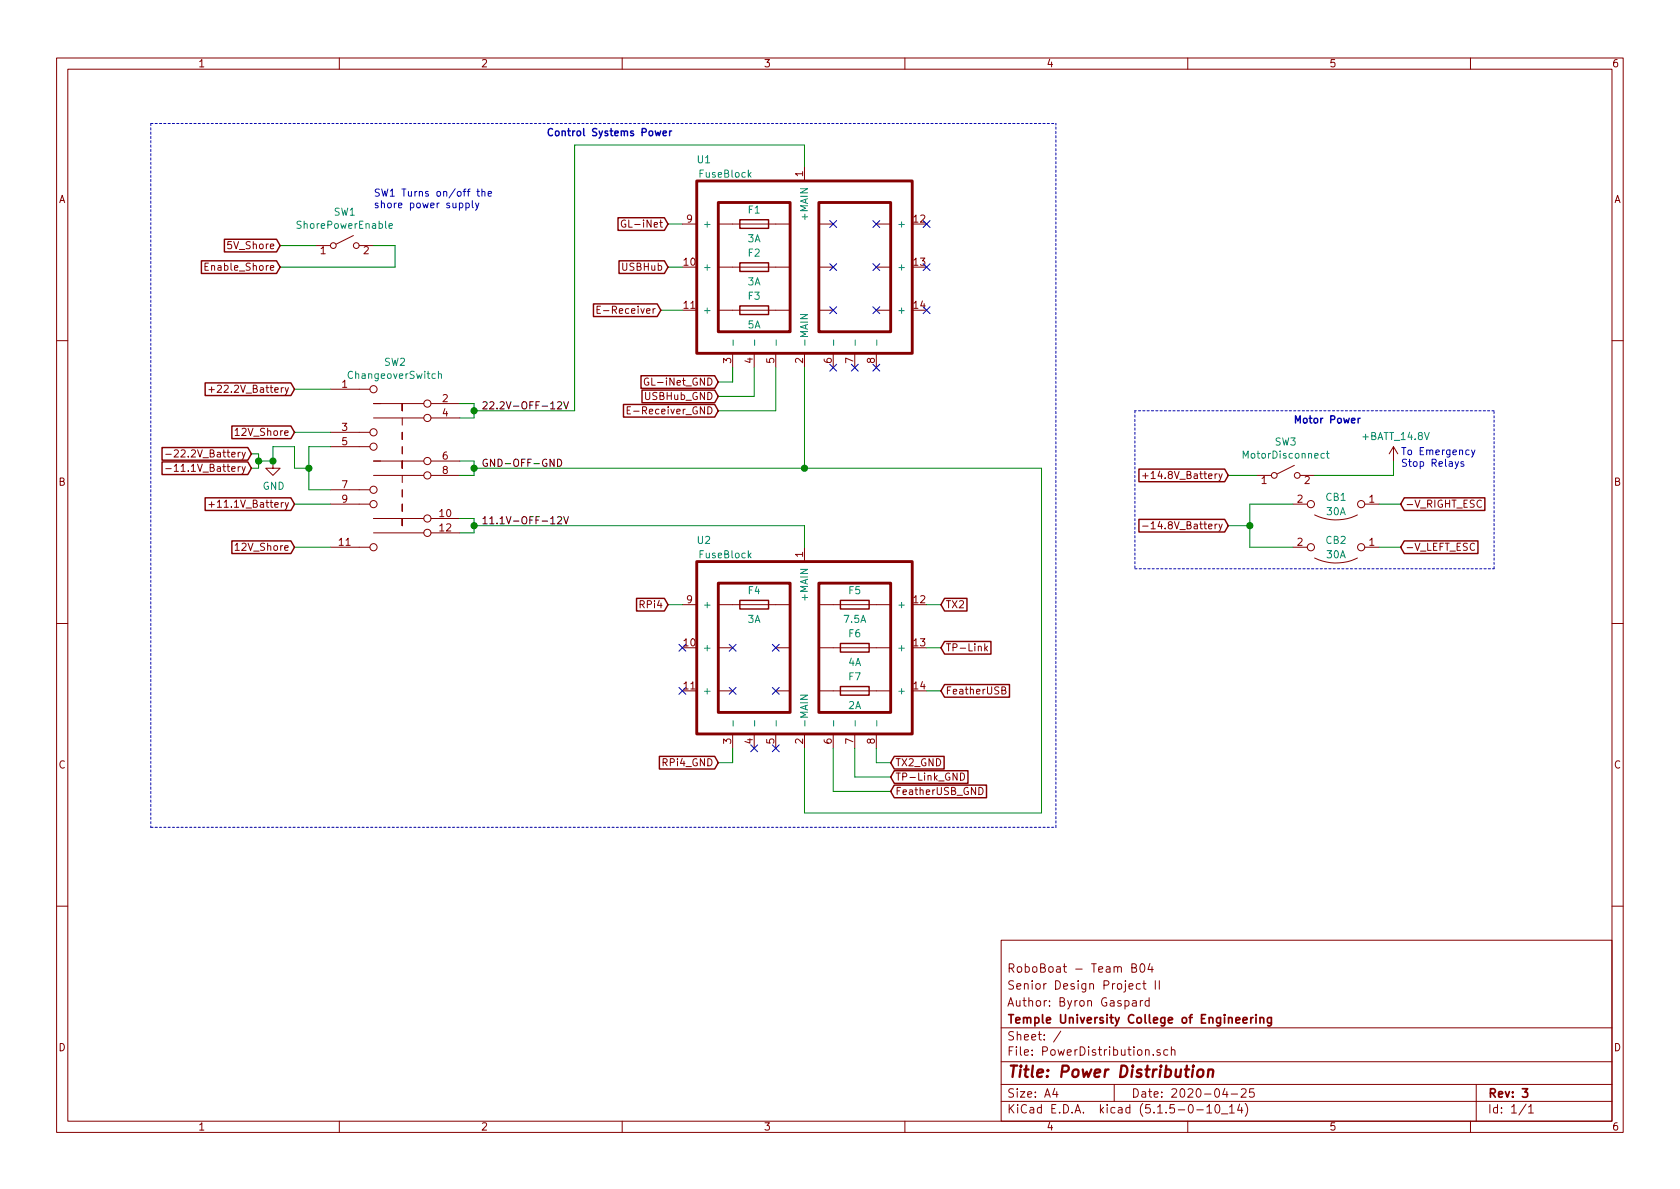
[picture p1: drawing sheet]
EESchema Schematic File Version 4
EELAYER 30 0
EELAYER END
$Descr A4 11693 8268
encoding utf-8
Sheet 1 1
Title "Power Distribution"
Date "2020-04-25"
Rev "3"
Comp "Temple University College of Engineering"
Comment1 "Author: Byron Gaspard"
Comment2 "Senior Design Project II"
Comment3 "RoboBoat - Team B04"
Comment4 ""
$EndDescr
NoConn ~ -5350 -3900
Wire Wire Line
	3300 2850 3300 2900
Connection ~ 3300 2850
Wire Wire Line
	3300 2800 3300 2850
$Comp
L Device:Fuse F3
U 1 1
P 5250 2150
F 0 "F3" V 5150 2150 50  0000 C CNN
F 1 "5A" V 5350 2150 50  0000 C CNN
F 2 "" V 5180 2150 50  0001 C CNN
F 3 "~" H 5250 2150 50  0001 C CNN
	1    5250 2150
	0    1    1    0   
$EndComp
$Comp
L Device:Fuse F1
U 1 1
P 5250 1550
F 0 "F1" V 5150 1550 50  0000 C CNN
F 1 "3A" V 5350 1550 50  0000 C CNN
F 2 "" V 5180 1550 50  0001 C CNN
F 3 "~" H 5250 1550 50  0001 C CNN
	1    5250 1550
	0    1    1    0   
$EndComp
$Comp
L Device:Fuse F2
U 1 1
P 5250 1850
F 0 "F2" V 5150 1850 50  0000 C CNN
F 1 "3A" V 5350 1850 50  0000 C CNN
F 2 "" V 5180 1850 50  0001 C CNN
F 3 "~" H 5250 1850 50  0001 C CNN
	1    5250 1850
	0    1    1    0   
$EndComp
Wire Wire Line
	3300 3200 3300 3250
Wire Wire Line
	3300 3600 3300 3650
Connection ~ 3300 3650
Wire Wire Line
	3300 3650 3300 3700
Connection ~ 3300 3250
Wire Wire Line
	3300 3250 3300 3300
Text GLabel 4650 1550 0    50   Input ~ 0
GL-iNet
Wire Wire Line
	4650 1550 4750 1550
Text GLabel 4650 1850 0    50   Input ~ 0
USBHub
Wire Wire Line
	4650 1850 4750 1850
Text GLabel 4600 2150 0    50   Input ~ 0
E-Receiver
Wire Wire Line
	4600 2150 4750 2150
$Comp
L RoboBoat_Parts:FuseBlock U1
U 1 1
P 5600 1850
F 0 "U1" H 4900 2600 50  0000 C CNN
F 1 "FuseBlock" H 5050 2500 50  0000 C CNN
F 2 "" H 5600 1850 50  0001 C CNN
F 3 "" H 5600 1850 50  0001 C CNN
	1    5600 1850
	1    0    0    -1  
$EndComp
NoConn ~ 6450 1550
NoConn ~ 6450 1850
NoConn ~ 6450 2150
NoConn ~ 5800 1550
NoConn ~ 6100 1550
NoConn ~ 6100 1850
NoConn ~ 5800 1850
NoConn ~ 5800 2150
NoConn ~ 6100 2150
Text GLabel 5000 2650 0    50   Input ~ 0
GL-iNet_GND
Text GLabel 5000 2750 0    50   Input ~ 0
USBHub_GND
Text GLabel 5000 2850 0    50   Input ~ 0
E-Receiver_GND
Wire Wire Line
	5000 2650 5100 2650
Wire Wire Line
	5100 2650 5100 2550
Wire Wire Line
	5000 2750 5250 2750
Wire Wire Line
	5250 2750 5250 2550
Wire Wire Line
	5000 2850 5400 2850
Wire Wire Line
	5400 2850 5400 2550
Wire Wire Line
	5600 1000 5600 1150
NoConn ~ 5800 2550
NoConn ~ 5950 2550
Text Notes 3800 950  0    50   ~ 10
Control Systems Power
NoConn ~ 6100 2550
Wire Wire Line
	5600 2550 5600 3250
Wire Wire Line
	4000 1000 4000 2850
Wire Wire Line
	4000 1000 5600 1000
NoConn ~ 5400 5200
NoConn ~ 5250 5200
NoConn ~ 4750 4800
NoConn ~ 4750 4500
NoConn ~ 5100 4800
NoConn ~ 5400 4800
NoConn ~ 5400 4500
NoConn ~ 5100 4500
Wire Wire Line
	5800 5500 5800 5200
Wire Wire Line
	6200 5500 5800 5500
Text GLabel 6200 5500 2    50   Input ~ 0
FeatherUSB_GND
Wire Wire Line
	6550 4800 6450 4800
Text GLabel 6550 4800 2    50   Input ~ 0
FeatherUSB
Wire Wire Line
	5950 5400 6200 5400
Wire Wire Line
	5950 5200 5950 5400
$Comp
L Device:Fuse F6
U 1 1
P 5950 4500
F 0 "F6" V 5850 4500 50  0000 C CNN
F 1 "4A" V 6050 4500 50  0000 C CNN
F 2 "" V 5880 4500 50  0001 C CNN
F 3 "~" H 5950 4500 50  0001 C CNN
	1    5950 4500
	0    1    1    0   
$EndComp
Text GLabel 6550 4500 2    50   Input ~ 0
TP-Link
Text GLabel 6550 4200 2    50   Input ~ 0
TX2
Wire Wire Line
	5600 5200 5600 5650
Wire Wire Line
	6100 5300 6200 5300
Wire Wire Line
	6100 5200 6100 5300
Wire Wire Line
	5100 5300 5100 5200
Wire Wire Line
	5000 5300 5100 5300
Text GLabel 6200 5300 2    50   Input ~ 0
TX2_GND
Text GLabel 5000 5300 0    50   Input ~ 0
RPi4_GND
Text GLabel 6200 5400 2    50   Input ~ 0
TP-Link_GND
$Comp
L RoboBoat_Parts:FuseBlock U2
U 1 1
P 5600 4500
F 0 "U2" H 4900 5250 50  0000 C CNN
F 1 "FuseBlock" H 5050 5150 50  0000 C CNN
F 2 "" H 5600 4500 50  0001 C CNN
F 3 "" H 5600 4500 50  0001 C CNN
	1    5600 4500
	1    0    0    -1  
$EndComp
$Comp
L Device:Fuse F5
U 1 1
P 5950 4200
F 0 "F5" V 5850 4200 50  0000 C CNN
F 1 "7.5A" V 6050 4200 50  0000 C CNN
F 2 "" V 5880 4200 50  0001 C CNN
F 3 "~" H 5950 4200 50  0001 C CNN
	1    5950 4200
	0    1    1    0   
$EndComp
Wire Wire Line
	6550 4200 6450 4200
$Comp
L Device:Fuse F7
U 1 1
P 5950 4800
F 0 "F7" V 5850 4800 50  0000 C CNN
F 1 "2A" V 6050 4800 50  0000 C CNN
F 2 "" V 5880 4800 50  0001 C CNN
F 3 "~" H 5950 4800 50  0001 C CNN
	1    5950 4800
	0    1    1    0   
$EndComp
Text GLabel 4650 4200 0    50   Input ~ 0
RPi4
Wire Wire Line
	6550 4500 6450 4500
$Comp
L Device:Fuse F4
U 1 1
P 5250 4200
F 0 "F4" V 5150 4200 50  0000 C CNN
F 1 "3A" V 5350 4200 50  0000 C CNN
F 2 "" V 5180 4200 50  0001 C CNN
F 3 "~" H 5250 4200 50  0001 C CNN
	1    5250 4200
	0    1    1    0   
$EndComp
Wire Wire Line
	4650 4200 4750 4200
Wire Wire Line
	5600 3800 5600 3650
Wire Wire Line
	5600 3250 7250 3250
Wire Wire Line
	7250 3250 7250 5650
Wire Wire Line
	7250 5650 5600 5650
Text Label 3350 3250 0    50   ~ 0
GND-OFF-GND
Connection ~ 2150 3250
Wire Wire Line
	2150 3250 2150 3400
Wire Wire Line
	2150 3100 2150 3250
Wire Wire Line
	2050 3250 2150 3250
Wire Wire Line
	2050 3100 2050 3250
Wire Wire Line
	1900 3100 2050 3100
Wire Wire Line
	1900 3200 1900 3100
$Comp
L power:GND #PWR01
U 1 1
P 1900 3200
F 0 "#PWR01" H 1900 2950 50  0001 C CNN
F 1 "GND" H 1905 3027 50  0000 C CNN
F 2 "" H 1900 3200 50  0001 C CNN
F 3 "" H 1900 3200 50  0001 C CNN
	1    1900 3200
	1    0    0    -1  
$EndComp
$Comp
L RoboBoat_Parts:ChangeoverSwitch SW2
U 1 1
P 2800 3500
F 0 "SW2" H 2750 4490 50  0000 C CNN
F 1 "ChangeoverSwitch" H 2750 4399 50  0000 C CNN
F 2 "" H 2700 4450 50  0001 C CNN
F 3 "http://cdn-reichelt.de/documents/datenblatt/C200/DS-Serie%23LOR.pdf" H 2700 4450 50  0001 C CNN
F 4 "R" H 2800 3500 50  0001 C CNN "Spice_Primitive"
F 5 "1" H 2800 3500 50  0001 C CNN "Spice_Model"
F 6 "N" H 2800 3500 50  0001 C CNN "Spice_Netlist_Enabled"
	1    2800 3500
	1    0    0    -1  
$EndComp
Wire Wire Line
	3200 2800 3300 2800
Wire Wire Line
	3300 2900 3200 2900
Text GLabel 2050 3500 0    50   Input ~ 0
+11.1V_Battery
Wire Wire Line
	2050 3500 2300 3500
Text GLabel 2050 3000 0    50   Input ~ 0
12V_Shore
Wire Wire Line
	2050 3000 2300 3000
Text GLabel 2050 2700 0    50   Input ~ 0
+22.2V_Battery
Wire Wire Line
	2050 2700 2300 2700
Text GLabel 2050 3800 0    50   Input ~ 0
12V_Shore
Wire Wire Line
	2050 3800 2300 3800
Wire Wire Line
	3200 3600 3300 3600
Wire Wire Line
	3300 3700 3200 3700
Wire Wire Line
	3200 3200 3300 3200
Wire Wire Line
	3300 3300 3200 3300
Wire Wire Line
	2300 3100 2150 3100
Wire Wire Line
	2150 3400 2300 3400
Wire Wire Line
	3300 2850 4000 2850
Text Label 3350 2850 0    50   ~ 0
22.2V-OFF-12V
Text Label 3350 3650 0    50   ~ 0
11.1V-OFF-12V
Wire Wire Line
	3300 3650 5600 3650
Wire Wire Line
	3300 3250 5600 3250
Connection ~ 5600 3250
Wire Notes Line
	7350 5750 7350 850 
Wire Notes Line
	1050 850  1050 5750
Text GLabel 1750 3250 0    50   Input ~ 0
-11.1V_Battery
Text GLabel 1750 3150 0    50   Input ~ 0
-22.2V_Battery
Wire Wire Line
	1750 3150 1800 3150
Wire Wire Line
	1800 3250 1750 3250
Wire Wire Line
	1800 3150 1800 3200
Wire Wire Line
	1800 3200 1900 3200
Connection ~ 1800 3200
Wire Wire Line
	1800 3200 1800 3250
Connection ~ 1900 3200
Wire Notes Line
	1050 850  7350 850 
Wire Notes Line
	1050 5750 7350 5750
Text GLabel 8550 3300 0    50   Input ~ 0
+14.8V_Battery
$Comp
L Switch:SW_SPST SW3
U 1 1
P 8950 3300
F 0 "SW3" H 8950 3535 50  0000 C CNN
F 1 "MotorDisconnect" H 8950 3444 50  0000 C CNN
F 2 "" H 8950 3300 50  0001 C CNN
F 3 "~" H 8950 3300 50  0001 C CNN
	1    8950 3300
	1    0    0    -1  
$EndComp
Wire Wire Line
	8550 3300 8750 3300
Text GLabel 8550 3650 0    50   Input ~ 0
-14.8V_Battery
$Comp
L RoboBoat_PowerSymbols:+BATT_14.8V #PWR02
U 1 1
P 9700 3200
F 0 "#PWR02" H 9700 3050 50  0001 C CNN
F 1 "+BATT_14.8V" H 9715 3373 50  0000 C CNN
F 2 "" H 9700 3200 50  0001 C CNN
F 3 "" H 9700 3200 50  0001 C CNN
	1    9700 3200
	1    0    0    -1  
$EndComp
Text GLabel 9750 3500 2    50   Input ~ 0
-V_RIGHT_ESC
Text GLabel 9750 3800 2    50   Input ~ 0
-V_LEFT_ESC
Wire Wire Line
	9700 3200 9700 3300
Wire Wire Line
	9150 3300 9700 3300
Text Notes 9750 3250 0    50   ~ 0
To Emergency \nStop Relays
Text Notes 9000 2950 0    50   ~ 10
Motor Power
$Comp
L Device:CircuitBreaker_1P_US CB1
U 1 1
P 9300 3500
F 0 "CB1" V 9250 3500 50  0000 C CNN
F 1 "30A" V 9350 3500 50  0000 C CNN
F 2 "" H 9300 3500 50  0001 C CNN
F 3 "~" H 9300 3500 50  0001 C CNN
	1    9300 3500
	0    1    1    0   
$EndComp
$Comp
L Device:CircuitBreaker_1P_US CB2
U 1 1
P 9300 3800
F 0 "CB2" V 9250 3800 50  0000 C CNN
F 1 "30A" V 9350 3800 50  0000 C CNN
F 2 "" H 9300 3800 50  0001 C CNN
F 3 "~" H 9300 3800 50  0001 C CNN
	1    9300 3800
	0    1    1    0   
$EndComp
Wire Wire Line
	8700 3500 9000 3500
Wire Wire Line
	9000 3800 8700 3800
Wire Wire Line
	8700 3500 8700 3650
Wire Wire Line
	8700 3650 8550 3650
Connection ~ 8700 3650
Wire Wire Line
	8700 3650 8700 3800
Wire Wire Line
	9750 3800 9600 3800
Wire Wire Line
	9600 3500 9750 3500
Wire Notes Line
	7900 3950 10400 3950
Wire Notes Line
	10400 3950 10400 2850
Wire Notes Line
	10400 2850 7900 2850
Wire Notes Line
	7900 2850 7900 3950
Text GLabel 1950 1700 0    50   Input ~ 0
5V_Shore
Text GLabel 1950 1850 0    50   Input ~ 0
Enable_Shore
$Comp
L Switch:SW_SPST SW1
U 1 1
P 2400 1700
F 0 "SW1" H 2400 1935 50  0000 C CNN
F 1 "ShorePowerEnable" H 2400 1844 50  0000 C CNN
F 2 "" H 2400 1700 50  0001 C CNN
F 3 "~" H 2400 1700 50  0001 C CNN
	1    2400 1700
	1    0    0    -1  
$EndComp
Wire Wire Line
	1950 1700 2200 1700
Wire Wire Line
	2600 1700 2750 1700
Wire Wire Line
	2750 1700 2750 1850
Wire Wire Line
	2750 1850 1950 1850
Text Notes 2600 1450 0    50   ~ 0
SW1 Turns on/off the \nshore power supply
$EndSCHEMATC
